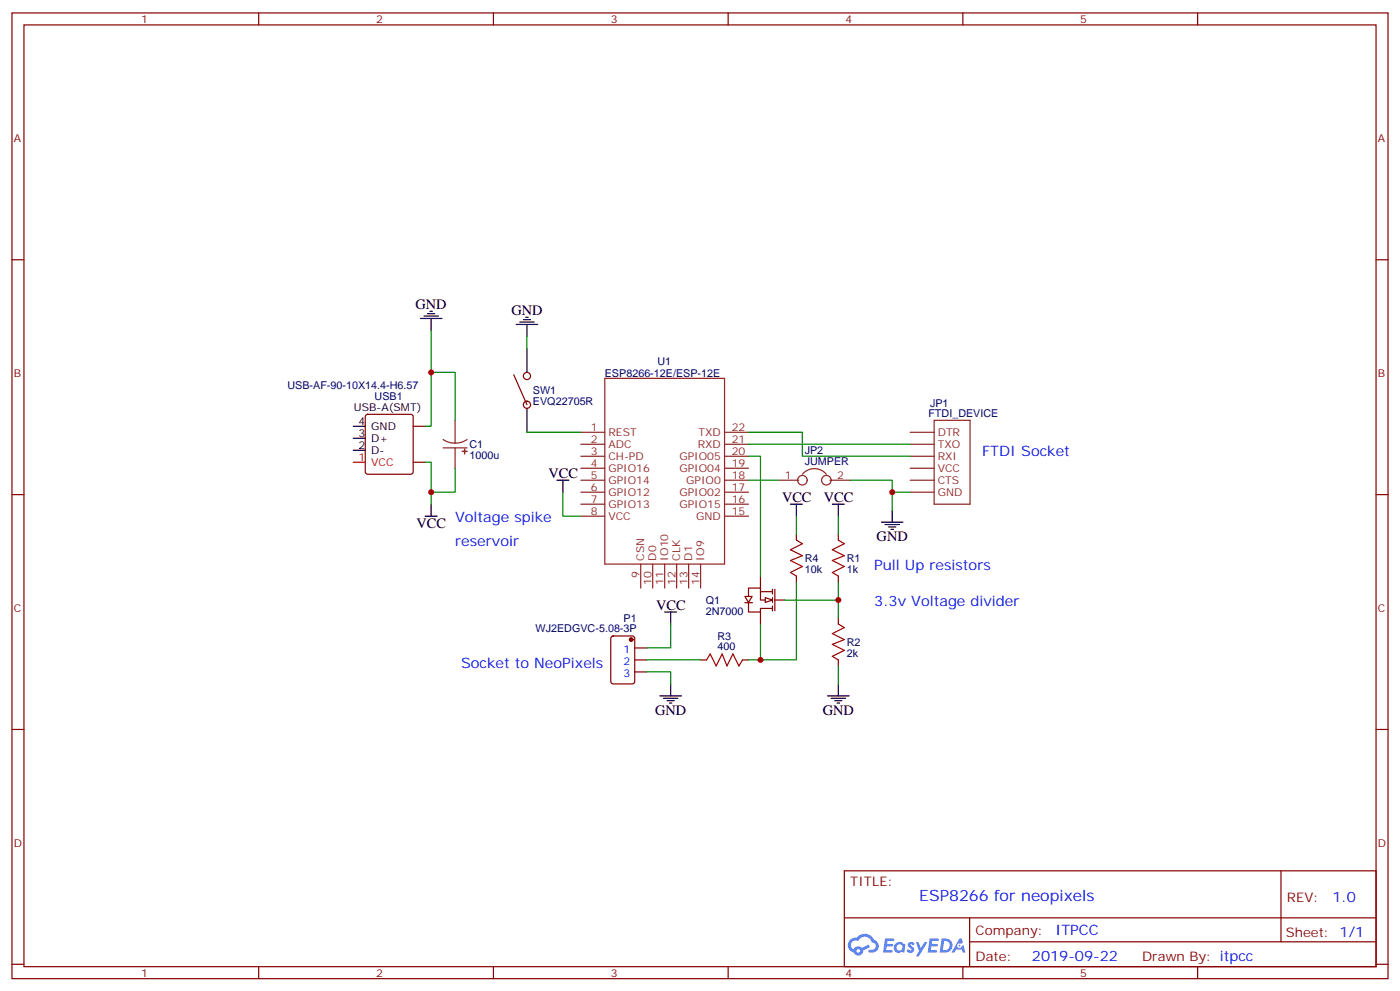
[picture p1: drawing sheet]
<svg xmlns="http://www.w3.org/2000/svg" width="412mm" height="292mm" viewBox="0 0 412 292" stroke-linecap="round" stroke-linejoin="round" font-family="sans-serif">
<g fill="none" stroke="#870000" stroke-width=".35">
<path d="M3.5 3.8h405.4v284.3h-405.4zM7.1 7.3h398.2v277.3h-398.2zM76.2 3.8v3.5M145.3 3.8v3.5M214.5 3.8v3.5M283.6 3.8v3.5M352.8 3.8v3.5M3.5 76.5h3.6M405.3 76.5h3.6M3.5 145.6h3.6M405.3 145.6h3.6M3.5 214.8h3.6"/>
<path d="M405.3 214.8h3.6M248.7 256.4h156.6v28.2h-156.6zM377.3 256.4v20.9M248.7 270.2h156.5M285.6 277.3h119.6M285.6 270.2v14.2M3.5 283.9h3.6M76.2 284.6v3.5M145.3 284.6v3.5M214.5 284.6v3.5M283.6 284.6v3.5M352.8 284.6v3.5"/>
<path d="M405.3 283.9h3.6"/>
</g>
<g fill="#5487ff">
<path d="M267.7 277.6a1.22 1.22 0 0 1 1.7 .2l-.4 .6a.47 .47 0 0 0-.3-.4 .47 .47 0 0 0-.5 .2l.1 .2a1.14 1.14 0 0 1 .8 1.8 1.14 1.14 0 0 1-1.9 0l-.2-.2 .5-.6 .7 .5a.29 .29 0 0 0 .3-.3 .29 .29 0 0 0-.2-.3 1.04 1.04 0 0 1-.6-1.7z"/>
<path d="M260.7 276.3h2.4l.3 .2-.2 .5-1.8 .1-.1 .8h1.5l.3 .4-.3 .4h-1.6l-.2 1.1h1.7l.2 .3-.2 .3-2.6 .1z"/>
<path d="M273.8 276.3h2.4l.3 .2-.1 .5-1.8 .1-.2 .8h1.6l.3 .4-.4 .4h-1.6l-.1 1.1h1.7l.2 .3-.2 .3-2.6 .1z"/>
<path d="M282.6 276.3h.7l.3 1.3-.6 .3a.69 .69 0 0 0-1 .3 .69 .69 0 0 0 .4 .9 .69 .69 0 0 0 .9-.6l.5-.2 .6 2.2h-.8l-.2-.9h-1.8l-.5 .9h-.8z"/>
<path d="M269.8 277.4h.8l.6 1.8 1.1-1.8h.9l-2.6 4.2h-.8l.9-1.5z"/>
<path d="M277.4 276.3l-.6 4.2h1.3a2.11 2.11 0 0 0 2.5-2.1 2.11 2.11 0 0 0-2.5-2.1zM278.1 277.1a1.39 1.39 0 0 1 1.7 1.4 1.39 1.39 0 0 1-1.8 1.3h-.3z"/>
<path d="M263.7 277.9a1.54 1.54 0 0 0-.1 2.2 1.54 1.54 0 0 0 2.2 .1l.6 .3 .3-2.3-.2-.3h-.4a1.49 1.49 0 0 0-2.4 0zM264 278.9a.94 .94 0 0 1 1.8 0 .94 .94 0 0 1-1.8 0z"/>
<path d="M250.4 276.7a2.18 2.18 0 0 0 1.1 3.7 1.44 1.44 0 0 0 1.6 .9 1.44 1.44 0 0 0 1.2-1.4l2-1.1-.5-.7-1.9 1a1.47 1.47 0 0 0-2.4 .4 1.39 1.39 0 0 1-.7-1.9 1.39 1.39 0 0 1 2-.5 2.12 2.12 0 0 1 2.2-1.3 2.12 2.12 0 0 1 1.9 1.7 1.14 1.14 0 0 1 1.1 1.4 1.14 1.14 0 0 1-1.7 .7 .43 .43 0 0 0-.5 .4 .43 .43 0 0 0 .4 .5 1.98 1.98 0 0 0 2.5-1.2 1.98 1.98 0 0 0-1.2-2.6 3.1 3.1 0 0 0-5.3-.6l-.9 .1zM252.3 280a.55 .55 0 0 1 1.1 0 .55 .55 0 0 1-1.1 0z"/>
<circle cx="282.6" cy="278.4" r=".26"/>
</g>
<g fill="none" stroke="#8c2424" stroke-width=".35">
<path d="M178.2 111.4h35.2v54.7h-35.2zM171.1 127.3h7.1M171.1 130.8h7.1M171.1 134.3h7.1M171.1 137.9h7.1M213.4 127.3h7.1M213.4 130.8h7.1M213.4 134.3h7.1M213.4 137.9h7.1M236.4 139.6a4.6 4.6 0 0 1 7 0M268.1 127.3h7.1M268.1 130.8h7.1"/>
<path d="M268.1 134.3h7.1M268.1 137.9h7.1M275.2 123.8h10.6v24.6h-10.6zM171.1 148.4h7.1M171.1 141.4h7.1M171.1 144.9h7.1M171.1 152h7.1M213.4 148.4h7.1M213.4 141.4h7.1M213.4 144.9h7.1M213.4 152h7.1M229.3 141.4h6"/>
<path d="M244.5 141.4h6M268.1 141.4h7.1M268.1 144.9h7.1M188.7 166.1v7M192.3 166.1v7M195.8 166.1v7M199.3 166.1v7M202.8 166.1v7M206.4 166.1v7"/>
<circle cx="236.4" cy="141.4" r="1.41"/>
<circle cx="243.4" cy="141.4" r="1.41"/>
</g>
<g fill="none" stroke="#870000" stroke-width=".35">
<path d="M151.3 110.3l3.9 8.9M107.8 122.2l.5-.2h12.7l.5 .2 .2 .5v16.2l-.2 .5-.5 .2h-12.7l-.5-.2-.2-.5v-16.2zM121.7 136.1h3.5M121.7 125.5h3.5M219.4 177.5h2.3M220.5 177.4v2.8h3.5v-1.1h3.5M220.5 175.6v-2.5h3.5v3.6h3.5M224 174.2h3.5M227.5 173.5v1.4M227.5 176v1.4M227.5 178.4v1.4M228.2 173.5v6.3"/>
<circle cx="155.2" cy="119.2" r="1.06"/>
<circle cx="155.2" cy="110.7" r="1.06"/>
</g>
<path d="M104.1 136.1h3.5" fill="none" stroke="#f00" stroke-width=".35"/>
<path d="M155.2 102.6v7M104.1 132.6h3.5M104.1 129h3.5M104.1 125.5h3.5M155.2 120.2v7.1" fill="none" stroke="#000" stroke-width=".35"/>
<path d="M225.4 176l2.1 .7-2.1 .7z" fill="#fff" stroke="#870000" stroke-width=".35"/>
<g fill="none" stroke="#870000" stroke-width=".35">
<path d="M234.6 157.3v1.7M246.9 157.3v1.7M219.4 175.6h2.1l-1 1.8zM224 169.6v3.5M228.2 176.7h2.9M234.6 169.6v1.8M246.9 169.6v1.8M180.2 187.5l.4-.2h5.7l.6 .4 .1 13-.5 .6-5.9 .1-.6-.5-.1-12.9zM187 194.3h3.5M187 190.8h3.5M187 197.8h3.5M206.4 194.3h1.7"/>
<path d="M218.7 194.3h1.8M224 180.2v3.5M246.9 182v1.7M246.9 194.3v1.8"/>
</g>
<path d="M234.6 159l1.8 1.1-3.6 1.8 3.6 1.7-3.6 1.4 3.6 1.8-3.6 1.8 1.8 1M246.9 159l1.8 1.1-3.5 1.8 3.5 1.7-3.5 1.4 3.5 1.8-3.5 1.8 1.7 1M208.1 194.3l1.1-1.8 1.8 3.6 1.7-3.6 1.4 3.6 1.8-3.6 1.8 3.6 1-1.8M246.9 183.7l1.8 1.1-3.5 1.7 3.5 1.8-3.5 1.4 3.5 1.8-3.5 1.8 1.7 1" fill="none" stroke="#a10000" stroke-width=".35"/>
<g fill="#8c2424" stroke="#8c2424" stroke-width=".35">
<path d="M136.2 132.9h1.4z"/>
<path d="M136.8 132.2l.1 1.4z"/>
</g>
<path d="M130.5 129.4l1.7 .8 1.9 .3M130.5 131.9h7.1M134.1 123.8v6.7M134.1 131.9v6M137.6 129.4l-1.7 .8-1.8 .3" fill="none" stroke="#8c2424" stroke-width=".35"/>
<circle cx="185.9" cy="188.3" r=".53" fill="#870000" stroke="#870000" stroke-width=".35"/>
<g fill="none" stroke="#000" stroke-width=".35">
<path d="M123.8 93.8h6.4M124.9 93.1h4.2M125.9 92.4h2.2M126.6 91.7h.8M127 93.8v3.5M152 95.5h6.4M153.1 94.8h4.2M154.2 94.1h2.1M154.9 93.4h.7M155.2 95.5v3.6M125.2 152h3.6M127 148.4v3.6"/>
<path d="M164 141.4h3.6M165.8 141.4v3.5M232.8 148.4h3.6M234.6 148.4v3.6M245.2 148.4h3.5M246.9 148.4v3.6M259.6 153.7h6.4M260.7 154.4h4.2M261.8 155.2h2.1M262.5 155.9h.7M262.8 150.2v3.5M195.8 180.2h3.5"/>
<path d="M197.6 180.2v3.5M194.4 204.9h6.3M195.4 205.6h4.3M196.5 206.3h2.1M197.2 207h.7M197.6 201.4v3.5M243.8 204.9h6.3M244.8 205.6h4.3M245.9 206.3h2.1M246.6 207h.7M246.9 201.4v3.5"/>
</g>
<g fill="none" stroke="#008700" stroke-width=".35">
<path d="M127 97.3v28.2h-1.8M155.2 99.1v3.5M127 109.6h7.1v14.2M125.2 136.1h1.8v12.3M134.1 137.9v7h-7.1M155.2 127.3h15.9M220.5 127.3h15.9v7h31.7M220.5 134.3h3.5v35.3M220.5 130.8h47.6M165.8 144.9v7.1h5.3M220.5 141.4h8.8M234.6 152v5.3"/>
<path d="M246.9 152v5.3M250.5 141.4h12.3v8.8M262.8 144.9h5.3M231.1 176.7h15.8M234.6 171.4v22.9h-10.6M246.9 171.4v10.6M190.5 197.8h7.1v3.6M190.5 194.3h15.9M197.6 183.7v7.1h-7.1M224 183.7v10.6h-3.5M246.9 196.1v5.3"/>
</g>
<g fill="#c00">
<circle cx="127" cy="144.9" r=".88"/>
<circle cx="246.9" cy="176.7" r=".88"/>
<circle cx="127" cy="109.6" r=".88"/>
<circle cx="262.8" cy="144.9" r=".88"/>
<circle cx="224" cy="194.3" r=".88"/>
</g>
<text font-size="4.6" fill="#00f" x="270.8" y="265.4">ESP8266 for neopixels</text>
<g font-size="4.2">
<text x="122.4" y="90.9">GND</text>
<text x="150.6" y="92.8">GND</text>
<text x="161.6" y="140.7">VCC</text>
<text x="230.4" y="147.7">VCC</text>
<text x="242.7" y="147.7">VCC</text>
<text x="122.7" y="155.5">VCC</text>
<text x="258.2" y="159.4">GND</text>
<text x="193.3" y="179.5">VCC</text>
<text x="193" y="210.5">GND</text>
<text x="242.4" y="210.5">GND</text>
</g>
<g font-size="4.2" fill="#00f">
<text x="289.3" y="134.3">FTDI Socket</text>
<text x="134.1" y="153.7">Voltage spike</text>
<text x="134.1" y="160.8">reservoir</text>
<text x="257.5" y="167.9">Pull Up resistors</text>
<text x="257.5" y="178.4">3.3v Voltage divider</text>
<text x="135.8" y="196.8">Socket to NeoPixels</text>
<text x="392.5" y="265.7">1.0</text>
<text x="310.9" y="275.2">ITPCC</text>
<text x="304" y="283">2019-09-22</text>
</g>
<g font-size="3.9" fill="#800">
<text x="250.5" y="261">TITLE:</text>
<text x="379.1" y="265.7">REV:</text>
<text x="287.4" y="275.2">Company:</text>
<text x="378.7" y="275.8">Sheet: 1/1</text>
<text x="287.4" y="282.9">Date:</text>
<text x="336.4" y="282.9">Drawn By: itpcc</text>
</g>
<g font-size="3.2" fill="#800">
<text x="41.6" y="6.8">1</text>
<text x="110.8" y="6.8">2</text>
<text x="179.9" y="6.8">3</text>
<text x="249.1" y="6.8">4</text>
<text x="318.2" y="6.8">5</text>
<text x="4.1" y="41.9">A</text>
<text x="405.9" y="41.9">A</text>
<text x="4.1" y="111.1">B</text>
<text x="405.9" y="111.1">B</text>
<text x="4.1" y="180.2">C</text>
<text x="405.9" y="180.2">C</text>
<text x="4.1" y="249.3">D</text>
<text x="405.9" y="249.3">D</text>
<text x="41.6" y="287.6">1</text>
<text x="110.8" y="287.6">2</text>
<text x="179.9" y="287.6">3</text>
<text x="249.1" y="287.6">4</text>
<text x="318.2" y="287.6">5</text>
</g>
<g font-size="3.2" fill="#000080">
<text x="193.7" y="107.4">U1</text>
<text x="178.2" y="110.9">ESP8266-12E/ESP-12E</text>
<text x="84.7" y="114.4">USB-AF-90-10X14.4-H6.57</text>
<text x="110.4" y="117.8">USB1</text>
<text x="157" y="119.2">EVQ22705R</text>
<text x="157" y="116.1">SW1</text>
<text x="273.9" y="119.8">JP1</text>
<text x="273.5" y="122.7">FTDI_DEVICE</text>
<text x="138.3" y="132">C1</text>
<text x="138.3" y="135.1">1000u</text>
<text x="237" y="136.9">JUMPER</text>
<text x="237" y="133.8">JP2</text>
<text x="237.1" y="165.5">R4</text>
<text x="249.4" y="165.5">R1</text>
<text x="237.1" y="168.6">10k</text>
<text x="249.4" y="168.6">1k</text>
<text x="207.9" y="177.8">Q1</text>
<text x="183.7" y="183">P1</text>
<text x="207.9" y="181">2N7000</text>
<text x="157.8" y="186.2">WJ2EDGVC-5.08-3P</text>
<text x="211.3" y="191.5">400</text>
<text x="211.3" y="188.3">R3</text>
<text x="249.4" y="190.2">R2</text>
<text x="249.4" y="193.3">2k</text>
</g>
<g font-size="3.2">
<text x="104.2" y="121">USB-A(SMT)</text>
<text x="105.6" y="125.2">4</text>
<text x="105.6" y="128.7">3</text>
<text x="109.4" y="130.1">D+</text>
<text x="109.4" y="126.6">GND</text>
<text x="105.6" y="132.2">2</text>
<text x="109.4" y="133.6">D-</text>
</g>
<g font-size="3.2" fill="#8d2323">
<text x="174" y="126.9">1</text>
<text x="174" y="130.5">2</text>
<text x="179.2" y="128.3">REST</text>
<text x="179.2" y="131.9">ADC</text>
<text x="205.5" y="131.9">RXD</text>
<text x="205.8" y="128.3">TXD</text>
<text x="215.5" y="126.9">22</text>
<text x="215.5" y="130.5">21</text>
<text x="276.2" y="128.3">DTR</text>
<text x="276.2" y="131.9">TXO</text>
<text x="174" y="137.5">4</text>
<text x="174" y="134">3</text>
<text x="179.2" y="135.4">CH-PD</text>
<text x="200.1" y="135.4">GPIO05</text>
<text x="215.5" y="137.5">19</text>
<text x="215.5" y="134">20</text>
<text x="276.2" y="135.4">RXI</text>
<text x="174" y="141">5</text>
<text x="179.2" y="138.9">GPIO16</text>
<text x="179.2" y="142.5">GPIO14</text>
<text x="200.1" y="138.9">GPIO04</text>
<text x="202.1" y="142.5">GPIO0</text>
<text x="215.5" y="141">18</text>
<text x="231.2" y="141">1</text>
<text x="246.6" y="141">2</text>
<text x="276.2" y="138.9">VCC</text>
<text x="276.2" y="142.5">CTS</text>
<text x="174" y="144.6">6</text>
<text x="174" y="148.1">7</text>
<text x="179.2" y="146">GPIO12</text>
<text x="179.2" y="149.5">GPIO13</text>
<text x="200.1" y="146">GPIO02</text>
<text x="200.1" y="149.5">GPIO15</text>
<text x="215.5" y="144.6">17</text>
<text x="215.5" y="148.1">16</text>
<text x="276.2" y="146">GND</text>
<text x="174" y="151.6">8</text>
<text x="179.2" y="153">VCC</text>
<text x="205.1" y="153">GND</text>
<text x="215.5" y="151.6">15</text>
<text x="189.8" y="165" transform="rotate(-90 189.8 165)">CSN</text>
<text x="193.3" y="165" transform="rotate(-90 193.3 165)">D0</text>
<text x="196.8" y="165" transform="rotate(-90 196.8 165)">IO10</text>
<text x="200.4" y="165" transform="rotate(-90 200.4 165)">CLK</text>
<text x="203.9" y="165" transform="rotate(-90 203.9 165)">D1</text>
<text x="207.4" y="165" transform="rotate(-90 207.4 165)">IO9</text>
<text x="188.4" y="170.2" transform="rotate(-90 188.4 170.2)">9</text>
<text x="191.9" y="172.2" transform="rotate(-90 191.9 172.2)">10</text>
<text x="195.4" y="172.2" transform="rotate(-90 195.4 172.2)">11</text>
<text x="199" y="172.2" transform="rotate(-90 199 172.2)">12</text>
<text x="202.5" y="172.2" transform="rotate(-90 202.5 172.2)">13</text>
<text x="206" y="172.2" transform="rotate(-90 206 172.2)">14</text>
</g>
<g font-size="3.2" fill="#f00">
<text x="105.6" y="135.7">1</text>
<text x="109.4" y="137.2">VCC</text>
</g>
<g font-size="3.2" fill="#00f">
<text x="183.6" y="192.2">1</text>
<text x="183.6" y="195.7">2</text>
<text x="183.6" y="199.2">3</text>
</g>
</svg>
